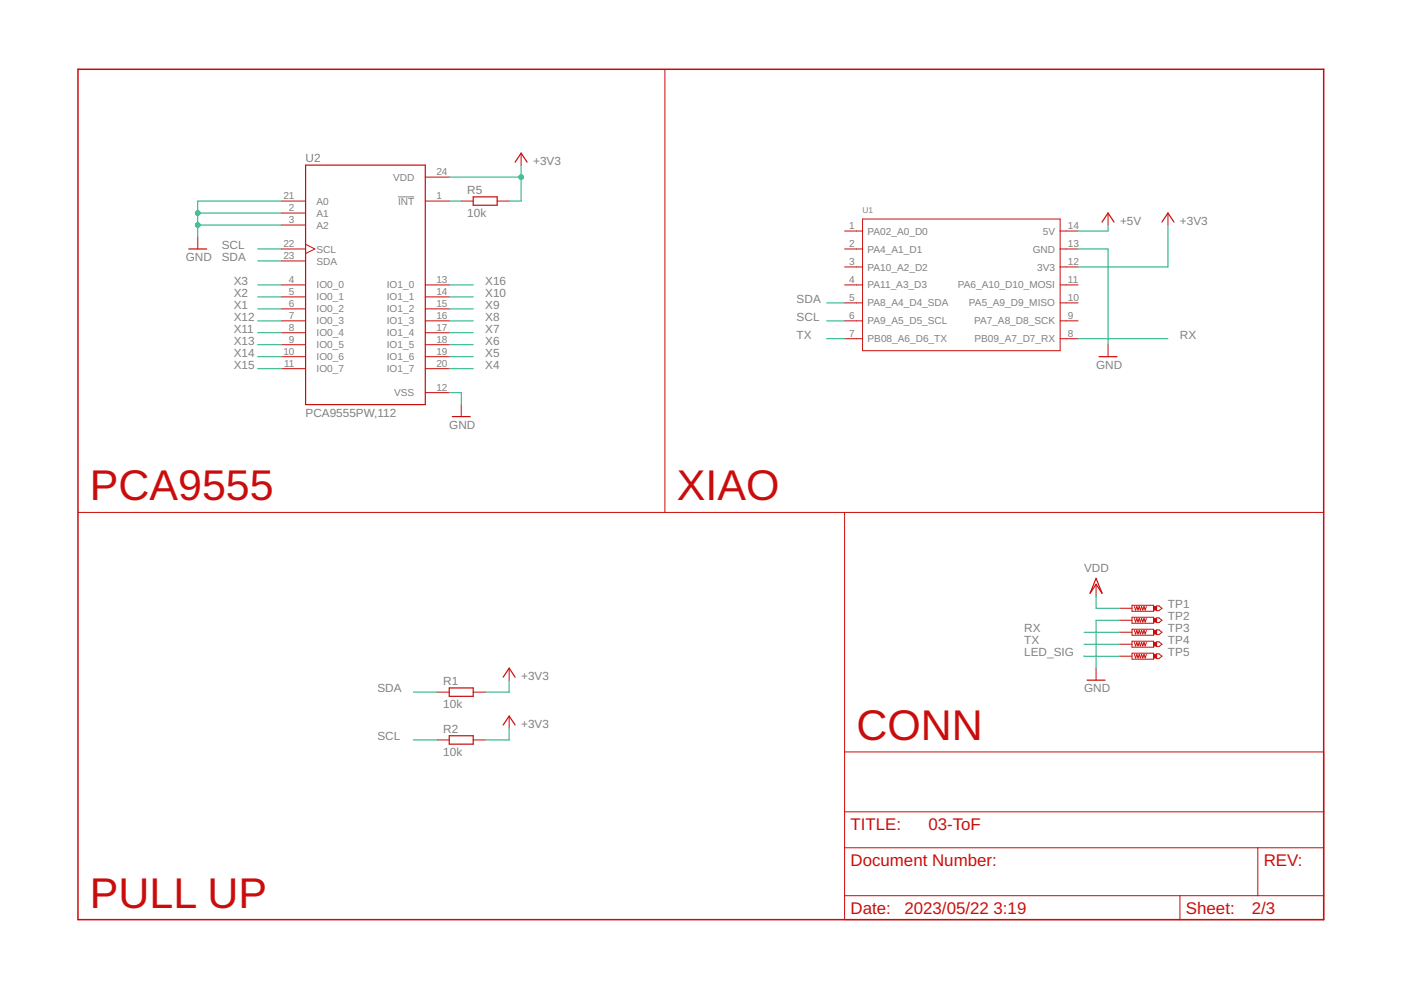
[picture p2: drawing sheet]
<svg xmlns="http://www.w3.org/2000/svg" width="297mm" height="210mm" viewBox="0 0 297 210" stroke-linecap="round" stroke-linejoin="round" font-family="sans-serif">
<path d="M84.4 41.7h3.4" fill="none" stroke="#808080" stroke-width=".21"/>
<g fill="none" stroke="#c90d0c" stroke-width=".21">
<path d="M141 14.7v93.9M90.2 37.5h5M110.5 32.5v2.5M41.9 50.2v2.6M59.7 52.8h5.1M59.7 42.6h5.1M59.7 45.2h5.1M59.7 47.7h5.1M59.7 55.3h5.1M64.8 51.8l2 1-2 1M90.2 42.6h5M97.8 42.6h2.5"/>
<path d="M105.4 42.6h2.5M179.1 49h3.8M179.1 52.8h3.8M179.1 56.6h3.8M182.9 46.4h41.9v28h-41.9zM224.8 49h3.8M224.8 52.8h3.8M224.8 56.6h3.8M234.9 45.2v2.5M247.6 45.2v2.5M59.7 60.4h5.1M59.7 68h5.1"/>
<path d="M59.7 62.9h5.1M59.7 65.5h5.1M59.7 70.5h5.1M59.7 73.1h5.1M59.7 75.6h5.1M59.7 78.2h5.1M90.2 60.4h5M90.2 68h5M90.2 62.9h5M90.2 65.5h5M90.2 70.5h5M90.2 73.1h5"/>
<path d="M90.2 75.6h5M90.2 78.2h5M179.1 60.4h3.8M179.1 64.2h3.8M179.1 68h3.8M179.1 71.8h3.8M224.8 60.4h3.8M224.8 64.2h3.8M224.8 68h3.8M224.8 71.8h3.8M234.9 73.1v2.5M90.2 83.2h5"/>
<path d="M97.8 85.8v2.5M16.5 108.6h264.1M179.1 108.6v86.4h101.5v-35.6h-101.5M232.4 123.9v2.5M237.5 129h2.5M237.5 131.5h2.5M237.5 134h2.5M237.5 136.6h2.5M237.5 139.1h2.5M240 128.3h4.6v1.3h-4.6zM240 130.9h4.6v1.2h-4.6zM240 133.4h4.6v1.3h-4.6z"/>
<path d="M240 136h4.6v1.2h-4.6zM240 138.5h4.6v1.3h-4.6zM240.5 128.6l.3 .7 .2-.7 .3 .7 .2-.7 .3 .7 .2-.7 .3 .7 .2-.7 .3 .7 .3-.7M240.5 131.1l.3 .8 .2-.8 .3 .8 .2-.8 .3 .8 .2-.8 .3 .8 .2-.8 .3 .8 .3-.8M240.5 133.7l.3 .7 .2-.7 .3 .7 .2-.7 .3 .7 .2-.7 .3 .7 .2-.7 .3 .7 .3-.7M240.5 136.2l.3 .8 .2-.8 .3 .8 .2-.8 .3 .8 .2-.8 .3 .8 .2-.8 .3 .8 .3-.8M240.5 138.7l.3 .8 .2-.8 .3 .8 .2-.8 .3 .8 .2-.8 .3 .8 .2-.8 .3 .8 .3-.8M245.2 128.5h.5l.7 .5-.7 .5h-.5zM245.2 131h.5l.7 .5-.7 .5h-.5zM245.2 133.5h.5l.7 .5-.7 .6h-.5zM245.2 136.1h.5l.7 .5-.7 .5h-.5zM245.2 138.6h.5l.7 .5-.7 .5h-.5z"/>
<path d="M92.7 146.7h2.5M92.7 156.9h2.5M100.3 146.7h2.6M100.3 156.9h2.6M107.9 141.7v2.5M107.9 151.8v2.5M232.4 141.7v2.5M179.1 179.7h101.5M179.1 172.1h101.5M266.7 179.7v10.2M179.1 189.9h101.5M250.2 189.9v5.1"/>
</g>
<path d="M16.5 14.7h264.1v180.3h-264.1z" fill="none" stroke="#c90d0c" stroke-width=".32"/>
<g fill="none" stroke="#c90d0c" stroke-width=".25">
<path d="M64.8 35h25.4v50.8h-25.4zM109.2 34.4l1.3-1.9 1.3 1.9M40 52.8h3.8M100.3 41.7h5.1v1.8h-5.1zM233.7 47.1l1.2-1.9 1.3 1.9M246.4 47.1l1.2-1.9 1.3 1.9M233 75.6h3.8M95.9 88.3h3.8M232.4 122.6l1.3 3.2-1.3-1.9-1.3 1.9zM95.2 145.9h5.1v1.7h-5.1zM95.2 156h5.1v1.8h-5.1zM106.7 143.6l1.2-1.9 1.3 1.9"/>
<path d="M106.7 153.7l1.2-1.9 1.3 1.9M230.5 144.2h3.8"/>
</g>
<g fill="#c90d0c" stroke="#c90d0c" stroke-width=".21">
<path d="M244.6 128.6h.6v.7h-.6z"/>
<path d="M244.6 131.1h.6v.8h-.6z"/>
<path d="M244.6 133.7h.6v.7h-.6z"/>
<path d="M244.6 136.2h.6v.8h-.6z"/>
<path d="M244.6 138.7h.6v.8h-.6z"/>
</g>
<g fill="none" stroke="#0dab76" stroke-width=".21">
<path d="M95.2 37.5h15.3M110.5 35v7.6h-2.6M41.9 47.7h17.8M41.9 45.2h17.8M54.6 52.8h5.1M54.6 55.3h5.1M59.7 42.6h-17.8v7.6M95.2 42.6h2.6M228.6 52.8h6.3v20.3M234.9 47.7v1.3h-6.3M247.6 47.7v8.9h-19M54.6 68h5.1"/>
<path d="M54.6 65.5h5.1M54.6 62.9h5.1M54.6 60.4h5.1M54.6 78.2h5.1M54.6 75.6h5.1M54.6 73.1h5.1M54.6 70.5h5.1M95.2 68h5.1M95.2 65.5h5.1M95.2 62.9h5.1M95.2 60.4h5.1M95.2 78.2h5.1"/>
<path d="M95.2 75.6h5.1M95.2 73.1h5.1M95.2 70.5h5.1M175.3 68h3.8M175.3 64.2h3.8M175.3 71.8h3.8M228.6 71.8h19M95.2 83.2h2.6v2.6M229.8 136.6h7.7M229.8 134h7.7M229.8 139.1h7.7M232.4 126.4v2.6h5.1"/>
<path d="M237.5 131.5h-5.1v10.2M87.6 146.7h5.1M87.6 156.9h5.1M107.9 144.2v2.5h-5M107.9 154.3v2.6h-5"/>
</g>
<g fill="#0dab76" stroke="#0dab76" stroke-width=".21">
<circle cx="110.5" cy="37.5" r=".51"/>
<circle cx="41.9" cy="47.7" r=".51"/>
<circle cx="41.9" cy="45.2" r=".51"/>
</g>
<g font-size="9.1" fill="#c90d0c">
<text x="19.1" y="106.1">PCA9555</text>
<text x="143.5" y="106.1">XIAO</text>
<text x="181.6" y="156.9">CONN</text>
<text x="19.1" y="192.4">PULL UP</text>
</g>
<g font-size="3.6" fill="#c90d0c">
<text x="180.3" y="175.9">TITLE:</text>
<text x="196.8" y="175.9">03-ToF</text>
<text x="180.3" y="183.6">Document Number:</text>
<text x="267.9" y="183.6">REV:</text>
<text x="180.3" y="193.7">Date:</text>
<text x="191.8" y="193.7">2023/05/22</text>
<text x="210.7" y="193.7">3:19</text>
<text x="251.4" y="193.7">Sheet:</text>
<text x="265.4" y="193.7">2/3</text>
</g>
<g font-size="2.5" fill="#808080">
<text x="64.8" y="34.2">U2</text>
<text x="113" y="35">+3V3</text>
<text x="99.1" y="41.1">R5</text>
<text x="99.1" y="45.9">10k</text>
<text x="237.5" y="47.7">+5V</text>
<text x="250.2" y="47.7">+3V3</text>
<text x="47" y="52.8">SCL</text>
<text x="39.4" y="55.3">GND</text>
<text x="47" y="55.3">SDA</text>
<text x="49.5" y="65.5">X1</text>
<text x="49.5" y="62.9">X2</text>
<text x="49.5" y="60.4">X3</text>
<text x="102.9" y="65.5">X9</text>
<text x="102.9" y="62.9">X10</text>
<text x="102.9" y="60.4">X16</text>
<text x="168.9" y="64.2">SDA</text>
<text x="49.5" y="70.6">X11</text>
<text x="49.5" y="68">X12</text>
<text x="102.9" y="70.6">X7</text>
<text x="102.9" y="68">X8</text>
<text x="168.9" y="68">SCL</text>
<text x="168.9" y="71.8">TX</text>
<text x="250.2" y="71.8">RX</text>
<text x="49.5" y="73.1">X13</text>
<text x="49.5" y="75.6">X14</text>
<text x="102.9" y="75.6">X5</text>
<text x="102.9" y="73.1">X6</text>
<text x="49.5" y="78.2">X15</text>
<text x="102.9" y="78.2">X4</text>
<text x="232.4" y="78.2">GND</text>
<text x="64.8" y="88.3">PCA9555PW,112</text>
<text x="95.3" y="90.9">GND</text>
<text x="229.9" y="121.3">VDD</text>
<text x="247.6" y="129">TP1</text>
<text x="247.6" y="131.5">TP2</text>
<text x="217.2" y="136.6">TX</text>
<text x="217.2" y="134">RX</text>
<text x="247.6" y="134">TP3</text>
<text x="247.6" y="136.6">TP4</text>
<text x="217.2" y="139.1">LED_SIG</text>
<text x="247.6" y="139.1">TP5</text>
<text x="80" y="146.7">SDA</text>
<text x="94" y="145.2">R1</text>
<text x="110.5" y="144.2">+3V3</text>
<text x="229.9" y="146.7">GND</text>
<text x="94" y="150">10k</text>
<text x="94" y="155.4">R2</text>
<text x="110.5" y="154.4">+3V3</text>
<text x="80" y="156.9">SCL</text>
<text x="94" y="160.2">10k</text>
</g>
<g font-size="2.1" fill="#808080">
<text x="83.3" y="38.3">VDD</text>
<text x="92.5" y="37.2">24</text>
<text x="60.1" y="42.3">21</text>
<text x="61.3" y="44.8">2</text>
<text x="61.3" y="47.3">3</text>
<text x="67.1" y="45.9">A1</text>
<text x="67.1" y="43.4">A0</text>
<text x="84.4" y="43.4">INT</text>
<text x="92.5" y="42.3">1</text>
<text x="60.1" y="52.4">22</text>
<text x="67.1" y="48.5">A2</text>
<text x="67.1" y="53.5">SCL</text>
<text x="180.1" y="48.6">1</text>
<text x="180.1" y="52.4">2</text>
<text x="183.9" y="49.7">PA02_A0_D0</text>
<text x="183.9" y="53.5">PA4_A1_D1</text>
<text x="219" y="53.5">GND</text>
<text x="221.1" y="49.7">5V</text>
<text x="226.4" y="52.4">13</text>
<text x="226.4" y="48.6">14</text>
<text x="60.1" y="55">23</text>
<text x="67.1" y="56.1">SDA</text>
<text x="180.1" y="56.2">3</text>
<text x="183.9" y="57.4">PA10_A2_D2</text>
<text x="219.9" y="57.4">3V3</text>
<text x="226.4" y="56.2">12</text>
<text x="61.3" y="60">4</text>
<text x="61.3" y="62.6">5</text>
<text x="61.3" y="65.1">6</text>
<text x="67.1" y="61.2">IO0_0</text>
<text x="67.1" y="63.7">IO0_1</text>
<text x="82" y="61.2">IO1_0</text>
<text x="82" y="63.7">IO1_1</text>
<text x="92.5" y="60">13</text>
<text x="92.5" y="62.6">14</text>
<text x="92.5" y="65.1">15</text>
<text x="180.1" y="60">4</text>
<text x="180.1" y="63.9">5</text>
<text x="183.9" y="61.2">PA11_A3_D3</text>
<text x="183.9" y="65">PA8_A4_D4_SDA</text>
<text x="203.1" y="61.2">PA6_A10_D10_MOSI</text>
<text x="205.4" y="65">PA5_A9_D9_MISO</text>
<text x="226.4" y="63.9">10</text>
<text x="226.4" y="60">11</text>
<text x="61.3" y="67.7">7</text>
<text x="61.3" y="70.2">8</text>
<text x="67.1" y="66.2">IO0_2</text>
<text x="67.1" y="68.8">IO0_3</text>
<text x="67.1" y="71.3">IO0_4</text>
<text x="82" y="66.2">IO1_2</text>
<text x="82" y="68.8">IO1_3</text>
<text x="82" y="71.3">IO1_4</text>
<text x="92.5" y="67.7">16</text>
<text x="92.5" y="70.2">17</text>
<text x="180.1" y="67.7">6</text>
<text x="180.1" y="71.5">7</text>
<text x="183.9" y="68.8">PA9_A5_D5_SCL</text>
<text x="206.5" y="68.8">PA7_A8_D8_SCK</text>
<text x="226.4" y="71.5">8</text>
<text x="226.4" y="67.7">9</text>
<text x="60.1" y="75.3">10</text>
<text x="60.2" y="77.8">11</text>
<text x="61.3" y="72.7">9</text>
<text x="67.1" y="73.9">IO0_5</text>
<text x="67.1" y="76.4">IO0_6</text>
<text x="82" y="73.9">IO1_5</text>
<text x="82" y="76.4">IO1_6</text>
<text x="92.5" y="72.7">18</text>
<text x="92.5" y="75.3">19</text>
<text x="92.5" y="77.8">20</text>
<text x="183.9" y="72.6">PB08_A6_D6_TX</text>
<text x="206.6" y="72.6">PB09_A7_D7_RX</text>
<text x="67.1" y="78.9">IO0_7</text>
<text x="82" y="78.9">IO1_7</text>
<text x="92.5" y="82.9">12</text>
<text x="83.6" y="84">VSS</text>
</g>
<text font-size="1.8" fill="#808080" x="182.9" y="45.2">U1</text>
</svg>
